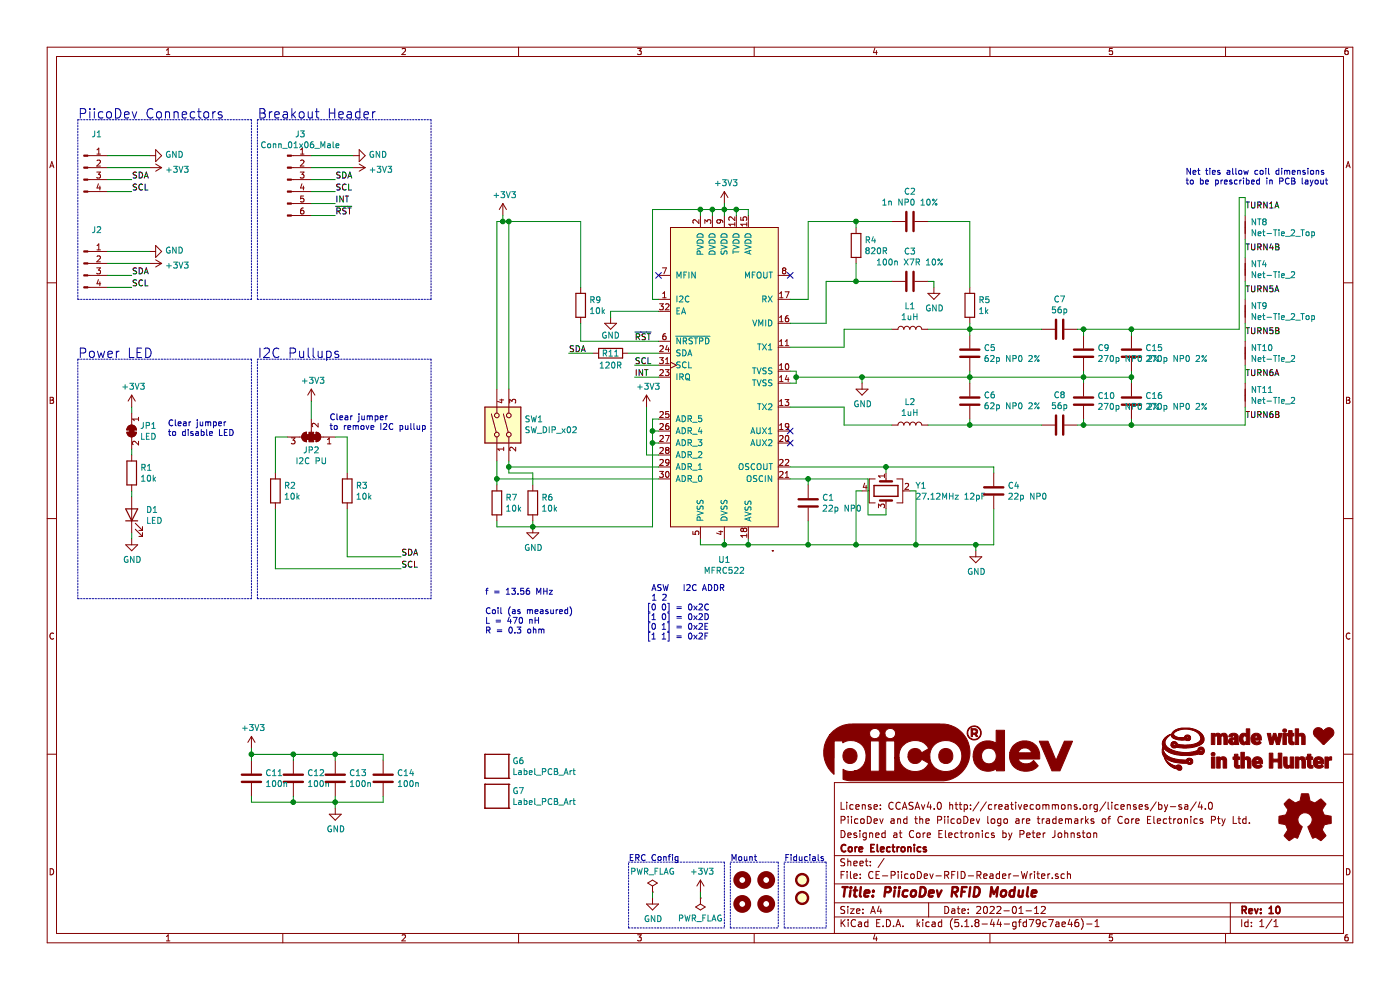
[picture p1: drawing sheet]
EESchema Schematic File Version 4
EELAYER 30 0
EELAYER END
$Descr A4 11693 8268
encoding utf-8
Sheet 1 1
Title "PiicoDev RFID Module"
Date "2022-01-12"
Rev "10"
Comp "Core Electronics"
Comment1 "Designed at Core Electronics by Peter Johnston"
Comment2 "PiicoDev and the PiicoDev logo are trademarks of Core Electronics Pty Ltd."
Comment3 "License: CCASAv4.0 http://creativecommons.org/licenses/by-sa/4.0"
Comment4 ""
$EndDescr
$Comp
L CoreElectronics_Artwork:LOGO_PiicoDev G1
U 1 1
P 8000 6300
F 0 "G1" H 8000 6076 60  0001 C CNN
F 1 "LOGO_PiicoDev" H 8000 6590 60  0001 C CNN
F 2 "CoreElectronics_Artwork:piicodev_logo_14.2x3.4mm" H 8000 6300 50  0001 C CNN
F 3 "" H 8000 6300 50  0001 C CNN
	1    8000 6300
	1    0    0    -1  
$EndComp
$Comp
L CoreElectronics_Artwork:LOGO_made-with-love G3
U 1 1
P 10600 6250
F 0 "G3" H 10600 6044 60  0001 C CNN
F 1 "LOGO_made-with-love" H 10600 6456 60  0001 C CNN
F 2 "CoreElectronics_Artwork:piicodev_logo_14.2x3.4mm" H 10450 6250 50  0001 C CNN
F 3 "" H 10450 6250 50  0001 C CNN
	1    10600 6250
	1    0    0    -1  
$EndComp
$Comp
L CoreElectronics_Artwork:LOGO_CoreElectronics_no-text G2
U 1 1
P 9900 6250
F 0 "G2" H 9900 6044 60  0001 C CNN
F 1 "LOGO_CoreElectronics_no-text" H 9900 6456 60  0001 C CNN
F 2 "" H 9900 6250 50  0001 C CNN
F 3 "" H 9900 6250 50  0001 C CNN
	1    9900 6250
	1    0    0    -1  
$EndComp
$Comp
L Graphic:Logo_Open_Hardware_Small LOGO1
U 1 1
P 10900 6850
F 0 "LOGO1" H 10900 7125 50  0001 C CNN
F 1 "Logo_Open_Hardware_Small" H 10900 6625 50  0001 C CNN
F 2 "CoreElectronics_Artwork:oshw" H 10900 6850 50  0001 C CNN
F 3 "~" H 10900 6850 50  0001 C CNN
	1    10900 6850
	1    0    0    -1  
$EndComp
$Comp
L power:PWR_FLAG #FLG?
U 1 1
P 5450 7450
AR Path="/609C5735/609C9ECA" Ref="#FLG?"  Part="1" 
AR Path="/609C9ECA" Ref="#FLG?"  Part="1" 
F 0 "#FLG?" H 5450 7525 50  0001 C CNN
F 1 "PWR_FLAG" H 5450 7623 50  0000 C CNN
F 2 "" H 5450 7450 50  0001 C CNN
F 3 "~" H 5450 7450 50  0001 C CNN
	1    5450 7450
	1    0    0    -1  
$EndComp
$Comp
L power:PWR_FLAG #FLG?
U 1 1
P 5850 7500
AR Path="/609C5735/609C9ED0" Ref="#FLG?"  Part="1" 
AR Path="/609C9ED0" Ref="#FLG?"  Part="1" 
F 0 "#FLG?" H 5850 7575 50  0001 C CNN
F 1 "PWR_FLAG" H 5850 7673 50  0000 C CNN
F 2 "" H 5850 7500 50  0001 C CNN
F 3 "~" H 5850 7500 50  0001 C CNN
	1    5850 7500
	-1   0    0    1   
$EndComp
$Comp
L power:GND #PWR?
U 1 1
P 5450 7500
AR Path="/609C5735/609C9ED6" Ref="#PWR?"  Part="1" 
AR Path="/609C9ED6" Ref="#PWR?"  Part="1" 
F 0 "#PWR?" H 5450 7250 50  0001 C CNN
F 1 "GND" H 5455 7327 50  0000 C CNN
F 2 "" H 5450 7500 50  0001 C CNN
F 3 "" H 5450 7500 50  0001 C CNN
	1    5450 7500
	1    0    0    -1  
$EndComp
$Comp
L power:+3V3 #PWR?
U 1 1
P 5850 7450
AR Path="/609C5735/609C9EDC" Ref="#PWR?"  Part="1" 
AR Path="/609C9EDC" Ref="#PWR?"  Part="1" 
F 0 "#PWR?" H 5850 7300 50  0001 C CNN
F 1 "+3V3" H 5865 7623 50  0000 C CNN
F 2 "" H 5850 7450 50  0001 C CNN
F 3 "" H 5850 7450 50  0001 C CNN
	1    5850 7450
	1    0    0    -1  
$EndComp
Wire Wire Line
	5850 7450 5850 7500
Wire Notes Line
	6050 7200 6050 7750
Wire Notes Line
	5250 7750 5250 7200
Text Notes 5250 7200 0    50   ~ 0
ERC Config
$Comp
L Mechanical:MountingHole H?
U 1 1
P 6200 7550
AR Path="/609C5735/609CB67D" Ref="H?"  Part="1" 
AR Path="/609CB67D" Ref="H2"  Part="1" 
F 0 "H2" H 6300 7596 50  0001 L CNN
F 1 "MountingHole" H 6300 7505 50  0001 L CNN
F 2 "CoreElectronics_Components:MountingHole_2.7mm_M2.5_PadClearance_1.2" H 6200 7550 50  0001 C CNN
F 3 "~" H 6200 7550 50  0001 C CNN
	1    6200 7550
	1    0    0    -1  
$EndComp
$Comp
L Mechanical:MountingHole H?
U 1 1
P 6200 7350
AR Path="/609C5735/609CB683" Ref="H?"  Part="1" 
AR Path="/609CB683" Ref="H1"  Part="1" 
F 0 "H1" H 6300 7396 50  0001 L CNN
F 1 "MountingHole" H 6300 7305 50  0001 L CNN
F 2 "CoreElectronics_Components:MountingHole_2.7mm_M2.5_PadClearance_1.2" H 6200 7350 50  0001 C CNN
F 3 "~" H 6200 7350 50  0001 C CNN
	1    6200 7350
	1    0    0    -1  
$EndComp
$Comp
L Mechanical:Fiducial FID?
U 1 1
P 6700 7500
AR Path="/609C5735/609CB689" Ref="FID?"  Part="1" 
AR Path="/609CB689" Ref="FID2"  Part="1" 
F 0 "FID2" H 6785 7546 50  0001 L CNN
F 1 "Fiducial" H 6785 7455 50  0001 L CNN
F 2 "CoreElectronics_Components:Fiducial_1mm_Mask2mm_No_Courtyard" H 6700 7500 50  0001 C CNN
F 3 "~" H 6700 7500 50  0001 C CNN
	1    6700 7500
	1    0    0    -1  
$EndComp
$Comp
L Mechanical:Fiducial FID?
U 1 1
P 6700 7350
AR Path="/609C5735/609CB68F" Ref="FID?"  Part="1" 
AR Path="/609CB68F" Ref="FID1"  Part="1" 
F 0 "FID1" H 6785 7396 50  0001 L CNN
F 1 "Fiducial" H 6785 7305 50  0001 L CNN
F 2 "CoreElectronics_Components:Fiducial_1mm_Mask2mm_No_Courtyard" H 6700 7350 50  0001 C CNN
F 3 "~" H 6700 7350 50  0001 C CNN
	1    6700 7350
	1    0    0    -1  
$EndComp
Text Notes 6550 7200 0    50   ~ 0
Fiducials
Text Notes 6100 7200 0    50   ~ 0
Mount
Wire Wire Line
	5450 7450 5450 7500
Wire Notes Line
	5250 7200 6050 7200
Wire Notes Line
	5250 7750 6050 7750
Wire Notes Line
	6550 7200 6900 7200
Wire Notes Line
	6900 7200 6900 7750
Wire Notes Line
	6900 7750 6550 7750
Wire Notes Line
	6550 7750 6550 7200
Wire Notes Line
	6500 7200 6500 7750
Wire Notes Line
	6100 7750 6100 7200
$Comp
L Connector:Conn_01x04_Male J?
U 1 1
P 700 1400
AR Path="/609C5735/609F9AEA" Ref="J?"  Part="1" 
AR Path="/609F9AEA" Ref="J1"  Part="1" 
F 0 "J1" H 808 1681 50  0000 C CNN
F 1 " " H 808 1590 50  0000 C CNN
F 2 "Connector_JST:JST_SH_SM04B-SRSS-TB_1x04-1MP_P1.00mm_Horizontal" H 700 1400 50  0001 C CNN
F 3 "~" H 700 1400 50  0001 C CNN
	1    700  1400
	1    0    0    -1  
$EndComp
Text Label 1100 1600 0    50   ~ 0
SCL
Wire Wire Line
	1100 1600 900  1600
Text Label 1100 1500 0    50   ~ 0
SDA
Wire Wire Line
	1100 1500 900  1500
$Comp
L power:+3V3 #PWR?
U 1 1
P 1250 1400
AR Path="/609C5735/609F9AF4" Ref="#PWR?"  Part="1" 
AR Path="/609F9AF4" Ref="#PWR?"  Part="1" 
F 0 "#PWR?" H 1250 1250 50  0001 C CNN
F 1 "+3V3" V 1265 1528 50  0000 L CNN
F 2 "" H 1250 1400 50  0001 C CNN
F 3 "" H 1250 1400 50  0001 C CNN
	1    1250 1400
	0    1    1    0   
$EndComp
$Comp
L power:GND #PWR?
U 1 1
P 1250 1300
AR Path="/609C5735/609F9AFA" Ref="#PWR?"  Part="1" 
AR Path="/609F9AFA" Ref="#PWR?"  Part="1" 
F 0 "#PWR?" H 1250 1050 50  0001 C CNN
F 1 "GND" V 1255 1172 50  0000 R CNN
F 2 "" H 1250 1300 50  0001 C CNN
F 3 "" H 1250 1300 50  0001 C CNN
	1    1250 1300
	0    -1   -1   0   
$EndComp
Wire Wire Line
	1250 1300 900  1300
Wire Wire Line
	900  1400 1250 1400
$Comp
L Connector:Conn_01x04_Male J?
U 1 1
P 700 2200
AR Path="/609C5735/609F9B02" Ref="J?"  Part="1" 
AR Path="/609F9B02" Ref="J2"  Part="1" 
F 0 "J2" H 808 2481 50  0000 C CNN
F 1 " " H 808 2390 50  0000 C CNN
F 2 "Connector_JST:JST_SH_SM04B-SRSS-TB_1x04-1MP_P1.00mm_Horizontal" H 700 2200 50  0001 C CNN
F 3 "~" H 700 2200 50  0001 C CNN
	1    700  2200
	1    0    0    -1  
$EndComp
Text Label 1100 2400 0    50   ~ 0
SCL
Wire Wire Line
	1100 2400 900  2400
Text Label 1100 2300 0    50   ~ 0
SDA
Wire Wire Line
	1100 2300 900  2300
$Comp
L power:+3V3 #PWR?
U 1 1
P 1250 2200
AR Path="/609C5735/609F9B0C" Ref="#PWR?"  Part="1" 
AR Path="/609F9B0C" Ref="#PWR?"  Part="1" 
F 0 "#PWR?" H 1250 2050 50  0001 C CNN
F 1 "+3V3" V 1265 2328 50  0000 L CNN
F 2 "" H 1250 2200 50  0001 C CNN
F 3 "" H 1250 2200 50  0001 C CNN
	1    1250 2200
	0    1    1    0   
$EndComp
$Comp
L power:GND #PWR?
U 1 1
P 1250 2100
AR Path="/609C5735/609F9B12" Ref="#PWR?"  Part="1" 
AR Path="/609F9B12" Ref="#PWR?"  Part="1" 
F 0 "#PWR?" H 1250 1850 50  0001 C CNN
F 1 "GND" V 1255 1972 50  0000 R CNN
F 2 "" H 1250 2100 50  0001 C CNN
F 3 "" H 1250 2100 50  0001 C CNN
	1    1250 2100
	0    -1   -1   0   
$EndComp
Wire Wire Line
	1250 2100 900  2100
Wire Wire Line
	900  2200 1250 2200
Text Label 2800 1600 0    50   ~ 0
SCL
Text Label 2800 1500 0    50   ~ 0
SDA
$Comp
L power:+3V3 #PWR?
U 1 1
P 2950 1400
AR Path="/609C5735/609F9B1E" Ref="#PWR?"  Part="1" 
AR Path="/609F9B1E" Ref="#PWR?"  Part="1" 
F 0 "#PWR?" H 2950 1250 50  0001 C CNN
F 1 "+3V3" V 2965 1528 50  0000 L CNN
F 2 "" H 2950 1400 50  0001 C CNN
F 3 "" H 2950 1400 50  0001 C CNN
	1    2950 1400
	0    1    1    0   
$EndComp
$Comp
L power:GND #PWR?
U 1 1
P 2950 1300
AR Path="/609C5735/609F9B24" Ref="#PWR?"  Part="1" 
AR Path="/609F9B24" Ref="#PWR?"  Part="1" 
F 0 "#PWR?" H 2950 1050 50  0001 C CNN
F 1 "GND" V 2955 1172 50  0000 R CNN
F 2 "" H 2950 1300 50  0001 C CNN
F 3 "" H 2950 1300 50  0001 C CNN
	1    2950 1300
	0    -1   -1   0   
$EndComp
Text Notes 650  1000 0    79   ~ 0
PiicoDev Connectors
Text Notes 2150 1000 0    79   ~ 0
Breakout Header
Wire Notes Line
	650  2500 650  1000
Wire Notes Line
	2150 2500 2150 1000
Text Label 3350 4650 0    50   ~ 0
SDA
Text Label 3350 4750 0    50   ~ 0
SCL
$Comp
L Device:R R?
U 1 1
P 2900 4100
AR Path="/609C5735/60A08162" Ref="R?"  Part="1" 
AR Path="/60A08162" Ref="R3"  Part="1" 
F 0 "R3" H 2970 4146 50  0000 L CNN
F 1 "10k" H 2970 4055 50  0000 L CNN
F 2 "Resistor_SMD:R_0402_1005Metric" V 2830 4100 50  0001 C CNN
F 3 "~" H 2900 4100 50  0001 C CNN
	1    2900 4100
	1    0    0    -1  
$EndComp
$Comp
L Jumper:SolderJumper_3_Bridged123 JP?
U 1 1
P 2600 3650
AR Path="/609C5735/60A08168" Ref="JP?"  Part="1" 
AR Path="/60A08168" Ref="JP2"  Part="1" 
F 0 "JP2" H 2600 3763 50  0000 C CNN
F 1 "I2C PU" H 2600 3854 50  0000 C CNN
F 2 "CoreElectronics_Components:SolderJumper-3_P1.3mm_Closed_RoundedPad1.0x1.5mm_NumberLabels" H 2600 3650 50  0001 C CNN
F 3 "~" H 2600 3650 50  0001 C CNN
	1    2600 3650
	-1   0    0    1   
$EndComp
Wire Wire Line
	2900 3950 2900 3650
Wire Wire Line
	2900 3650 2800 3650
$Comp
L Device:R R?
U 1 1
P 2300 4100
AR Path="/609C5735/60A08170" Ref="R?"  Part="1" 
AR Path="/60A08170" Ref="R2"  Part="1" 
F 0 "R2" H 2370 4146 50  0000 L CNN
F 1 "10k" H 2370 4055 50  0000 L CNN
F 2 "Resistor_SMD:R_0402_1005Metric" V 2230 4100 50  0001 C CNN
F 3 "~" H 2300 4100 50  0001 C CNN
	1    2300 4100
	1    0    0    -1  
$EndComp
Wire Wire Line
	2300 3950 2300 3650
Wire Wire Line
	2300 3650 2400 3650
Wire Wire Line
	2900 4250 2900 4650
Wire Wire Line
	2900 4650 3350 4650
Wire Wire Line
	2300 4250 2300 4750
Wire Wire Line
	2300 4750 3350 4750
$Comp
L power:+3V3 #PWR?
U 1 1
P 2600 3350
AR Path="/609C5735/60A0817C" Ref="#PWR?"  Part="1" 
AR Path="/60A0817C" Ref="#PWR?"  Part="1" 
F 0 "#PWR?" H 2600 3200 50  0001 C CNN
F 1 "+3V3" H 2615 3523 50  0000 C CNN
F 2 "" H 2600 3350 50  0001 C CNN
F 3 "" H 2600 3350 50  0001 C CNN
	1    2600 3350
	1    0    0    -1  
$EndComp
Wire Wire Line
	2600 3350 2600 3500
Text Notes 2750 3600 0    50   ~ 0
Clear jumper \nto remove I2C pullup
Wire Notes Line
	2150 5000 2150 3000
Text Notes 2150 3000 0    79   ~ 0
I2C Pullups
$Comp
L Device:LED D1
U 1 1
P 1100 4300
F 0 "D1" V 1139 4182 50  0000 R CNN
F 1 "LED" V 1048 4182 50  0000 R CNN
F 2 "LED_SMD:LED_0603_1608Metric" H 1100 4300 50  0001 C CNN
F 3 "~" H 1100 4300 50  0001 C CNN
	1    1100 4300
	0    -1   -1   0   
$EndComp
$Comp
L power:GND #PWR?
U 1 1
P 1100 4500
F 0 "#PWR?" H 1100 4250 50  0001 C CNN
F 1 "GND" H 1105 4327 50  0000 C CNN
F 2 "" H 1100 4500 50  0001 C CNN
F 3 "" H 1100 4500 50  0001 C CNN
	1    1100 4500
	1    0    0    -1  
$EndComp
Wire Wire Line
	1100 4500 1100 4450
$Comp
L power:+3V3 #PWR?
U 1 1
P 1100 3400
F 0 "#PWR?" H 1100 3250 50  0001 C CNN
F 1 "+3V3" H 1115 3573 50  0000 C CNN
F 2 "" H 1100 3400 50  0001 C CNN
F 3 "" H 1100 3400 50  0001 C CNN
	1    1100 3400
	1    0    0    -1  
$EndComp
$Comp
L Jumper:SolderJumper_2_Bridged JP1
U 1 1
P 1100 3600
F 0 "JP1" V 1054 3668 50  0000 L CNN
F 1 "LED" V 1145 3668 50  0000 L CNN
F 2 "CoreElectronics_Components:SolderJumper-2_P1.3mm_Bridged_RoundedPad1.0x1.5mm" H 1100 3600 50  0001 C CNN
F 3 "~" H 1100 3600 50  0001 C CNN
	1    1100 3600
	0    1    1    0   
$EndComp
Wire Wire Line
	1100 3450 1100 3400
$Comp
L Device:R R1
U 1 1
P 1100 3950
F 0 "R1" H 1170 3996 50  0000 L CNN
F 1 "10k" H 1170 3905 50  0000 L CNN
F 2 "Resistor_SMD:R_0402_1005Metric" V 1030 3950 50  0001 C CNN
F 3 "~" H 1100 3950 50  0001 C CNN
	1    1100 3950
	1    0    0    -1  
$EndComp
Wire Wire Line
	1100 3800 1100 3750
Wire Wire Line
	1100 4150 1100 4100
Text Notes 1400 3650 0    50   ~ 0
Clear jumper \nto disable LED
Wire Notes Line
	650  3000 650  5000
Text Notes 650  3000 0    79   ~ 0
Power LED
Wire Notes Line
	650  2500 2100 2500
Wire Notes Line
	2100 2500 2100 1000
Wire Notes Line
	650  1000 2100 1000
Wire Notes Line
	3600 3000 3600 5000
Wire Notes Line
	2150 3000 3600 3000
Wire Notes Line
	2150 5000 3600 5000
Wire Notes Line
	3600 1000 3600 2500
Wire Notes Line
	2100 3000 2100 5000
Wire Notes Line
	650  3000 2100 3000
Wire Notes Line
	2150 1000 3600 1000
Wire Notes Line
	2150 2500 3600 2500
Wire Notes Line
	650  5000 2100 5000
$Comp
L Mechanical:MountingHole H?
U 1 1
P 6400 7350
AR Path="/609C5735/6137625C" Ref="H?"  Part="1" 
AR Path="/6137625C" Ref="H3"  Part="1" 
F 0 "H3" H 6500 7396 50  0001 L CNN
F 1 "MountingHole" H 6500 7305 50  0001 L CNN
F 2 "CoreElectronics_Components:MountingHole_2.7mm_M2.5_PadClearance_1.2" H 6400 7350 50  0001 C CNN
F 3 "~" H 6400 7350 50  0001 C CNN
	1    6400 7350
	1    0    0    -1  
$EndComp
$Comp
L Mechanical:MountingHole H?
U 1 1
P 6400 7550
AR Path="/609C5735/613767B7" Ref="H?"  Part="1" 
AR Path="/613767B7" Ref="H4"  Part="1" 
F 0 "H4" H 6500 7596 50  0001 L CNN
F 1 "MountingHole" H 6500 7505 50  0001 L CNN
F 2 "CoreElectronics_Components:MountingHole_2.7mm_M2.5_PadClearance_1.2" H 6400 7550 50  0001 C CNN
F 3 "~" H 6400 7550 50  0001 C CNN
	1    6400 7550
	1    0    0    -1  
$EndComp
Wire Notes Line
	6100 7200 6500 7200
Wire Notes Line
	6100 7750 6500 7750
Wire Wire Line
	5300 3050 5500 3050
Wire Wire Line
	5850 4500 5850 4550
Wire Wire Line
	6250 4550 6250 4500
Wire Wire Line
	6050 4500 6050 4550
Connection ~ 6050 4550
$Comp
L power:GND #PWR?
U 1 1
P 8150 4600
F 0 "#PWR?" H 8150 4350 50  0001 C CNN
F 1 "GND" H 8155 4427 50  0000 C CNN
F 2 "" H 8150 4600 50  0001 C CNN
F 3 "" H 8150 4600 50  0001 C CNN
	1    8150 4600
	1    0    0    -1  
$EndComp
Connection ~ 6250 4550
Wire Wire Line
	5850 1800 5850 1750
Wire Wire Line
	6050 1750 6050 1700
Wire Wire Line
	5950 1800 5950 1750
Connection ~ 5950 1750
Wire Wire Line
	6050 1750 6050 1800
Connection ~ 6050 1750
$Comp
L power:+3V3 #PWR?
U 1 1
P 6050 1700
F 0 "#PWR?" H 6050 1550 50  0001 C CNN
F 1 "+3V3" H 6065 1873 50  0000 C CNN
F 2 "" H 6050 1700 50  0001 C CNN
F 3 "" H 6050 1700 50  0001 C CNN
	1    6050 1700
	1    0    0    -1  
$EndComp
$Comp
L Device:C C5
U 1 1
P 8100 2950
F 0 "C5" H 8215 2996 50  0000 L CNN
F 1 "62p NP0 2%" H 8215 2905 50  0000 L CNN
F 2 "Capacitor_SMD:C_0603_1608Metric" H 8138 2800 50  0001 C CNN
F 3 "~" H 8100 2950 50  0001 C CNN
	1    8100 2950
	1    0    0    -1  
$EndComp
$Comp
L Device:C C2
U 1 1
P 7600 1850
F 0 "C2" V 7348 1850 50  0000 C CNN
F 1 "1n NP0 10%" V 7439 1850 50  0000 C CNN
F 2 "Capacitor_SMD:C_0603_1608Metric" H 7638 1700 50  0001 C CNN
F 3 "~" H 7600 1850 50  0001 C CNN
	1    7600 1850
	0    1    1    0   
$EndComp
$Comp
L Device:R R4
U 1 1
P 7150 2050
F 0 "R4" H 7220 2096 50  0000 L CNN
F 1 "820R" H 7220 2005 50  0000 L CNN
F 2 "Resistor_SMD:R_0603_1608Metric" V 7080 2050 50  0001 C CNN
F 3 "~" H 7150 2050 50  0001 C CNN
	1    7150 2050
	1    0    0    -1  
$EndComp
$Comp
L Device:L L1
U 1 1
P 7600 2750
F 0 "L1" V 7790 2750 50  0000 C CNN
F 1 "1uH" V 7699 2750 50  0000 C CNN
F 2 "Inductor_SMD:L_0603_1608Metric" H 7600 2750 50  0001 C CNN
F 3 "~" H 7600 2750 50  0001 C CNN
	1    7600 2750
	0    -1   -1   0   
$EndComp
Wire Wire Line
	5850 1750 5950 1750
Wire Wire Line
	5950 1750 6050 1750
Wire Wire Line
	7150 1850 7150 1900
Wire Wire Line
	7150 1850 7450 1850
$Comp
L Device:C C3
U 1 1
P 7600 2350
F 0 "C3" V 7348 2350 50  0000 C CNN
F 1 "100n X7R 10%" V 7439 2350 50  0000 C CNN
F 2 "Capacitor_SMD:C_0402_1005Metric" H 7638 2200 50  0001 C CNN
F 3 "~" H 7600 2350 50  0001 C CNN
	1    7600 2350
	0    1    1    0   
$EndComp
Wire Wire Line
	7450 2350 7150 2350
Wire Wire Line
	7150 2200 7150 2350
$Comp
L power:GND #PWR?
U 1 1
P 7800 2400
F 0 "#PWR?" H 7800 2150 50  0001 C CNN
F 1 "GND" H 7805 2227 50  0000 C CNN
F 2 "" H 7800 2400 50  0001 C CNN
F 3 "" H 7800 2400 50  0001 C CNN
	1    7800 2400
	1    0    0    -1  
$EndComp
Wire Wire Line
	7750 2350 7800 2350
Wire Wire Line
	7800 2350 7800 2400
Connection ~ 7150 2350
Wire Wire Line
	6600 2700 6900 2700
Wire Wire Line
	6600 2900 7050 2900
Wire Wire Line
	6600 3100 6650 3100
Wire Wire Line
	6650 3100 6650 3150
Wire Wire Line
	6650 3200 6600 3200
Connection ~ 6650 3150
Wire Wire Line
	6650 3150 6650 3200
$Comp
L Device:C C6
U 1 1
P 8100 3350
F 0 "C6" H 7985 3304 50  0000 R CNN
F 1 "62p NP0 2%" H 7985 3395 50  0000 R CNN
F 2 "Capacitor_SMD:C_0603_1608Metric" H 8138 3200 50  0001 C CNN
F 3 "~" H 8100 3350 50  0001 C CNN
	1    8100 3350
	-1   0    0    1   
$EndComp
$Comp
L power:GND #PWR?
U 1 1
P 7200 3200
F 0 "#PWR?" H 7200 2950 50  0001 C CNN
F 1 "GND" H 7205 3027 50  0000 C CNN
F 2 "" H 7200 3200 50  0001 C CNN
F 3 "" H 7200 3200 50  0001 C CNN
	1    7200 3200
	1    0    0    -1  
$EndComp
Wire Wire Line
	7200 3200 7200 3150
Connection ~ 7200 3150
Wire Wire Line
	7200 3150 8100 3150
Connection ~ 8100 3150
Wire Wire Line
	8100 3150 8100 3200
Wire Wire Line
	6600 3400 7050 3400
Wire Wire Line
	7050 3400 7050 3550
Wire Wire Line
	8100 3550 8100 3500
$Comp
L Device:C C8
U 1 1
P 8850 3550
F 0 "C8" V 8598 3550 50  0000 C CNN
F 1 "56p" V 8689 3550 50  0000 C CNN
F 2 "Capacitor_SMD:C_0603_1608Metric" H 8888 3400 50  0001 C CNN
F 3 "~" H 8850 3550 50  0001 C CNN
	1    8850 3550
	0    1    1    0   
$EndComp
Wire Wire Line
	8100 3100 8100 3150
$Comp
L Device:C C9
U 1 1
P 9050 2950
F 0 "C9" H 9165 2996 50  0000 L CNN
F 1 "270p NP0 2%" H 9165 2905 50  0000 L CNN
F 2 "Capacitor_SMD:C_0603_1608Metric" H 9088 2800 50  0001 C CNN
F 3 "~" H 9050 2950 50  0001 C CNN
	1    9050 2950
	1    0    0    -1  
$EndComp
$Comp
L Device:C C10
U 1 1
P 9050 3350
F 0 "C10" H 9165 3396 50  0000 L CNN
F 1 "270p NP0 2%" H 9165 3305 50  0000 L CNN
F 2 "Capacitor_SMD:C_0603_1608Metric" H 9088 3200 50  0001 C CNN
F 3 "~" H 9050 3350 50  0001 C CNN
	1    9050 3350
	1    0    0    -1  
$EndComp
Wire Wire Line
	8100 2750 8100 2800
Wire Wire Line
	9050 3150 9050 3100
Wire Wire Line
	9050 3150 9050 3200
Connection ~ 9050 3150
Wire Wire Line
	9000 2750 9050 2750
Wire Wire Line
	9050 2750 9050 2800
Wire Wire Line
	9050 3550 9050 3500
Wire Wire Line
	9000 3550 9050 3550
$Comp
L Device:C C4
U 1 1
P 8300 4100
F 0 "C4" H 8415 4146 50  0000 L CNN
F 1 "22p NP0" H 8415 4055 50  0000 L CNN
F 2 "Capacitor_SMD:C_0402_1005Metric" H 8338 3950 50  0001 C CNN
F 3 "~" H 8300 4100 50  0001 C CNN
	1    8300 4100
	1    0    0    -1  
$EndComp
$Comp
L Device:C C1
U 1 1
P 6750 4200
F 0 "C1" H 6865 4246 50  0000 L CNN
F 1 "22p NP0" H 6865 4155 50  0000 L CNN
F 2 "Capacitor_SMD:C_0402_1005Metric" H 6788 4050 50  0001 C CNN
F 3 "~" H 6750 4200 50  0001 C CNN
	1    6750 4200
	1    0    0    -1  
$EndComp
$Comp
L Device:R R5
U 1 1
P 8100 2550
F 0 "R5" H 8170 2596 50  0000 L CNN
F 1 "1k" H 8170 2505 50  0000 L CNN
F 2 "Resistor_SMD:R_0603_1608Metric" V 8030 2550 50  0001 C CNN
F 3 "~" H 8100 2550 50  0001 C CNN
	1    8100 2550
	1    0    0    -1  
$EndComp
Wire Wire Line
	8100 2700 8100 2750
Connection ~ 8100 2750
Wire Wire Line
	7750 2750 8100 2750
Wire Wire Line
	7450 2750 7050 2750
Wire Wire Line
	7050 2750 7050 2900
Wire Wire Line
	8100 1850 7750 1850
Wire Wire Line
	8100 1850 8100 2400
Wire Wire Line
	6900 2350 6900 2700
Wire Wire Line
	6900 2350 7150 2350
Wire Wire Line
	6600 2500 6750 2500
Wire Wire Line
	6750 2500 6750 1850
Wire Wire Line
	6750 1850 7150 1850
Connection ~ 7150 1850
Wire Wire Line
	6650 3150 7200 3150
Wire Wire Line
	6050 4550 6250 4550
Wire Wire Line
	5850 4550 6050 4550
Wire Wire Line
	6250 4550 6750 4550
$Comp
L Device:L L2
U 1 1
P 7600 3550
F 0 "L2" V 7790 3550 50  0000 C CNN
F 1 "1uH" V 7699 3550 50  0000 C CNN
F 2 "Inductor_SMD:L_0603_1608Metric" H 7600 3550 50  0001 C CNN
F 3 "~" H 7600 3550 50  0001 C CNN
	1    7600 3550
	0    -1   -1   0   
$EndComp
Wire Wire Line
	7050 3550 7450 3550
Wire Wire Line
	7750 3550 8100 3550
Connection ~ 8100 3550
NoConn ~ 6600 3600
NoConn ~ 6600 3700
NoConn ~ 5500 2300
NoConn ~ 6600 2300
Wire Wire Line
	5500 2500 5450 2500
Wire Wire Line
	5450 2500 5450 1750
Wire Wire Line
	5450 1750 5850 1750
Connection ~ 5850 1750
Wire Wire Line
	5100 2650 5100 2600
Wire Wire Line
	5100 2600 5500 2600
Text Label 5300 2850 0    50   ~ 0
~RST
Text Label 4750 2950 0    50   ~ 0
SDA
Text Label 5300 3050 0    50   ~ 0
SCL
Text Label 5300 3150 0    50   ~ 0
INT
$Comp
L CoreElectronics_Components:MFRC522 U1
U 1 1
P 6050 3150
F 0 "U1" H 6050 1627 50  0000 C CNN
F 1 "MFRC522" H 6050 1536 50  0000 C CNN
F 2 "Package_DFN_QFN:VQFN-32-1EP_5x5mm_P0.5mm_EP3.1x3.1mm_ThermalVias" H 5900 3350 50  0001 C CNN
F 3 "https://www.nxp.com/docs/en/data-sheet/MFRC522.pdf" H 5900 3350 50  0001 C CNN
	1    6050 3150
	1    0    0    -1  
$EndComp
Text Label 2800 1800 0    50   ~ 0
~RST
Text Label 2800 1700 0    50   ~ 0
INT
Wire Wire Line
	8150 4550 8150 4600
Connection ~ 8150 4550
$Comp
L power:+3V3 #PWR?
U 1 1
P 4200 1800
F 0 "#PWR?" H 4200 1650 50  0001 C CNN
F 1 "+3V3" H 4215 1973 50  0000 C CNN
F 2 "" H 4200 1800 50  0001 C CNN
F 3 "" H 4200 1800 50  0001 C CNN
	1    4200 1800
	1    0    0    -1  
$EndComp
Wire Wire Line
	4200 1800 4200 1850
$Comp
L power:GND #PWR?
U 1 1
P 2800 6750
F 0 "#PWR?" H 2800 6500 50  0001 C CNN
F 1 "GND" H 2805 6577 50  0000 C CNN
F 2 "" H 2800 6750 50  0001 C CNN
F 3 "" H 2800 6750 50  0001 C CNN
	1    2800 6750
	1    0    0    -1  
$EndComp
$Comp
L Device:C C12
U 1 1
P 2450 6500
F 0 "C12" H 2565 6546 50  0000 L CNN
F 1 "100n" H 2565 6455 50  0000 L CNN
F 2 "Capacitor_SMD:C_0402_1005Metric" H 2488 6350 50  0001 C CNN
F 3 "~" H 2450 6500 50  0001 C CNN
	1    2450 6500
	1    0    0    -1  
$EndComp
$Comp
L Device:C C11
U 1 1
P 2100 6500
F 0 "C11" H 2215 6546 50  0000 L CNN
F 1 "100n" H 2215 6455 50  0000 L CNN
F 2 "Capacitor_SMD:C_0402_1005Metric" H 2138 6350 50  0001 C CNN
F 3 "~" H 2100 6500 50  0001 C CNN
	1    2100 6500
	1    0    0    -1  
$EndComp
Wire Wire Line
	2800 6300 2450 6300
Wire Wire Line
	2100 6300 2100 6350
Wire Wire Line
	2450 6300 2450 6350
Connection ~ 2450 6300
Wire Wire Line
	2450 6300 2100 6300
Wire Wire Line
	2100 6650 2100 6700
Wire Wire Line
	2100 6700 2450 6700
Wire Wire Line
	2800 6700 2800 6750
Wire Wire Line
	2800 6650 2800 6700
Connection ~ 2800 6700
Wire Wire Line
	2450 6650 2450 6700
Connection ~ 2450 6700
Wire Wire Line
	2450 6700 2800 6700
Wire Wire Line
	6750 4050 6750 4000
Connection ~ 6750 4000
Wire Wire Line
	6600 4000 6750 4000
Wire Wire Line
	6750 4350 6750 4550
Connection ~ 6750 4550
Wire Wire Line
	6750 4000 7250 4000
Wire Wire Line
	7250 4000 7250 4300
Wire Wire Line
	7250 4300 7400 4300
Wire Wire Line
	6600 3900 7400 3900
Wire Wire Line
	7400 3950 7400 3900
Connection ~ 7400 3900
Wire Wire Line
	7400 4250 7400 4300
Wire Wire Line
	8300 3900 8300 3950
Wire Wire Line
	8300 4250 8300 4550
Wire Wire Line
	8300 4550 8150 4550
Wire Wire Line
	7400 3900 8300 3900
Wire Wire Line
	8100 3150 9050 3150
Wire Wire Line
	8100 3550 8700 3550
Wire Wire Line
	6050 1750 6150 1750
Wire Wire Line
	6250 1750 6250 1800
Wire Wire Line
	6150 1750 6150 1800
Connection ~ 6150 1750
Wire Wire Line
	6150 1750 6250 1750
$Comp
L power:+3V3 #PWR?
U 1 1
P 2100 6250
F 0 "#PWR?" H 2100 6100 50  0001 C CNN
F 1 "+3V3" H 2115 6423 50  0000 C CNN
F 2 "" H 2100 6250 50  0001 C CNN
F 3 "" H 2100 6250 50  0001 C CNN
	1    2100 6250
	1    0    0    -1  
$EndComp
Wire Wire Line
	2100 6250 2100 6300
Connection ~ 2100 6300
Wire Wire Line
	2800 6350 2800 6300
$Comp
L Device:C C13
U 1 1
P 2800 6500
F 0 "C13" H 2915 6546 50  0000 L CNN
F 1 "100n" H 2915 6455 50  0000 L CNN
F 2 "Capacitor_SMD:C_0402_1005Metric" H 2838 6350 50  0001 C CNN
F 3 "~" H 2800 6500 50  0001 C CNN
	1    2800 6500
	1    0    0    -1  
$EndComp
$Comp
L Device:C C14
U 1 1
P 3200 6500
F 0 "C14" H 3315 6546 50  0000 L CNN
F 1 "100n" H 3315 6455 50  0000 L CNN
F 2 "Capacitor_SMD:C_0402_1005Metric" H 3238 6350 50  0001 C CNN
F 3 "~" H 3200 6500 50  0001 C CNN
	1    3200 6500
	1    0    0    -1  
$EndComp
Wire Wire Line
	2800 6300 3200 6300
Wire Wire Line
	3200 6300 3200 6350
Connection ~ 2800 6300
Wire Wire Line
	3200 6650 3200 6700
Wire Wire Line
	3200 6700 2800 6700
$Comp
L Device:R R9
U 1 1
P 4850 2550
F 0 "R9" H 4920 2596 50  0000 L CNN
F 1 "10k" H 4920 2505 50  0000 L CNN
F 2 "Resistor_SMD:R_0402_1005Metric" V 4780 2550 50  0001 C CNN
F 3 "~" H 4850 2550 50  0001 C CNN
	1    4850 2550
	1    0    0    -1  
$EndComp
Wire Wire Line
	4200 1850 4250 1850
Wire Wire Line
	4850 1850 4850 2400
Wire Wire Line
	4850 2700 4850 2850
$Comp
L Device:Crystal_GND24 Y1
U 1 1
P 7400 4100
F 0 "Y1" V 7354 4344 50  0000 L CNN
F 1 "27.12MHz 12pF" V 7445 4344 50  0000 L CNN
F 2 "Crystal:Crystal_SMD_TXC_7M-4Pin_3.2x2.5mm" H 7400 4100 50  0001 C CNN
F 3 "~" H 7400 4100 50  0001 C CNN
	1    7400 4100
	0    1    1    0   
$EndComp
Wire Wire Line
	7600 4100 7650 4100
Wire Wire Line
	7650 4100 7650 4550
Wire Wire Line
	6750 4550 7150 4550
Connection ~ 7650 4550
Wire Wire Line
	7650 4550 8150 4550
Wire Wire Line
	7200 4100 7150 4100
Wire Wire Line
	7150 4100 7150 4550
Connection ~ 7150 4550
Wire Wire Line
	7150 4550 7650 4550
$Comp
L Device:Net-Tie_2 NT4
U 1 1
P 10400 2250
F 0 "NT4" V 10354 2294 50  0000 L CNN
F 1 "Net-Tie_2" V 10445 2294 50  0000 L CNN
F 2 "PiicoDev RFID MFRC522:NetTie-2_SMD_Pad0.80mm" H 10400 2250 50  0001 C CNN
F 3 "~" H 10400 2250 50  0001 C CNN
	1    10400 2250
	0    1    1    0   
$EndComp
Text Label 10400 2450 0    50   ~ 0
TURN5A
$Comp
L Device:Net-Tie_2 NT9
U 1 1
P 10400 2600
F 0 "NT9" V 10354 2644 50  0000 L CNN
F 1 "Net-Tie_2_Top" V 10445 2644 50  0000 L CNN
F 2 "PiicoDev RFID MFRC522:NetTie-2_SMD_Pad0.80mm" H 10400 2600 50  0001 C CNN
F 3 "~" H 10400 2600 50  0001 C CNN
	1    10400 2600
	0    1    1    0   
$EndComp
Text Label 10400 2100 0    50   ~ 0
TURN4B
Text Label 10400 2800 0    50   ~ 0
TURN5B
$Comp
L Device:Net-Tie_2 NT10
U 1 1
P 10400 2950
F 0 "NT10" V 10354 2994 50  0000 L CNN
F 1 "Net-Tie_2" V 10445 2994 50  0000 L CNN
F 2 "PiicoDev RFID MFRC522:NetTie-2_SMD_Pad0.80mm" H 10400 2950 50  0001 C CNN
F 3 "~" H 10400 2950 50  0001 C CNN
	1    10400 2950
	0    1    1    0   
$EndComp
$Comp
L Device:Net-Tie_2 NT11
U 1 1
P 10400 3300
F 0 "NT11" V 10354 3344 50  0000 L CNN
F 1 "Net-Tie_2" V 10445 3344 50  0000 L CNN
F 2 "PiicoDev RFID MFRC522:NetTie-2_SMD_Pad0.80mm" H 10400 3300 50  0001 C CNN
F 3 "~" H 10400 3300 50  0001 C CNN
	1    10400 3300
	0    1    1    0   
$EndComp
Text Label 10400 3150 0    50   ~ 0
TURN6A
Text Notes 4050 5300 0    50   ~ 0
f = 13.56 MHz\n\nCoil (as measured)\nL = 470 nH\nR = 0.3 ohm
Wire Wire Line
	4850 2850 5500 2850
$Comp
L Device:Net-Tie_2 NT8
U 1 1
P 10400 1900
F 0 "NT8" V 10354 1944 50  0000 L CNN
F 1 "Net-Tie_2_Top" V 10445 1944 50  0000 L CNN
F 2 "PiicoDev RFID MFRC522:NetTie-2_SMD_Pad0.80mm" H 10400 1900 50  0001 C CNN
F 3 "~" H 10400 1900 50  0001 C CNN
	1    10400 1900
	0    1    1    0   
$EndComp
Wire Wire Line
	10400 2000 10400 2150
Wire Wire Line
	10400 2350 10400 2500
Wire Wire Line
	10400 2700 10400 2850
Wire Wire Line
	10400 1650 10350 1650
Text Label 10400 1750 0    50   ~ 0
TURN1A
Wire Wire Line
	10350 1650 10350 2750
Wire Wire Line
	10400 1650 10400 1800
Wire Wire Line
	10400 3050 10400 3200
$Comp
L Device:R R11
U 1 1
P 5100 2950
F 0 "R11" V 5100 2950 50  0000 C CNN
F 1 "120R" V 5200 2950 50  0000 C CNN
F 2 "Resistor_SMD:R_0402_1005Metric" V 5030 2950 50  0001 C CNN
F 3 "~" H 5100 2950 50  0001 C CNN
	1    5100 2950
	0    1    1    0   
$EndComp
Wire Wire Line
	5250 2950 5500 2950
Wire Wire Line
	4950 2950 4750 2950
Wire Wire Line
	5500 3500 5450 3500
Wire Wire Line
	5450 3500 5450 3600
Wire Wire Line
	5500 3600 5450 3600
Connection ~ 5450 3600
Wire Wire Line
	5450 3600 5450 3700
Wire Wire Line
	5500 3700 5450 3700
Wire Wire Line
	8100 2750 8700 2750
$Comp
L Device:C C7
U 1 1
P 8850 2750
F 0 "C7" V 8598 2750 50  0000 C CNN
F 1 "56p" V 8689 2750 50  0000 C CNN
F 2 "Capacitor_SMD:C_0603_1608Metric" H 8888 2600 50  0001 C CNN
F 3 "~" H 8850 2750 50  0001 C CNN
	1    8850 2750
	0    1    1    0   
$EndComp
$Comp
L Device:C C15
U 1 1
P 9450 2950
F 0 "C15" H 9565 2996 50  0000 L CNN
F 1 "270p NP0 2%" H 9565 2905 50  0000 L CNN
F 2 "Capacitor_SMD:C_0603_1608Metric" H 9488 2800 50  0001 C CNN
F 3 "~" H 9450 2950 50  0001 C CNN
	1    9450 2950
	1    0    0    -1  
$EndComp
$Comp
L Device:C C16
U 1 1
P 9450 3350
F 0 "C16" H 9565 3396 50  0000 L CNN
F 1 "270p NP0 2%" H 9565 3305 50  0000 L CNN
F 2 "Capacitor_SMD:C_0603_1608Metric" H 9488 3200 50  0001 C CNN
F 3 "~" H 9450 3350 50  0001 C CNN
	1    9450 3350
	1    0    0    -1  
$EndComp
Wire Wire Line
	9050 2750 9450 2750
Connection ~ 9050 2750
Wire Wire Line
	9450 2800 9450 2750
Wire Wire Line
	9050 3150 9450 3150
Wire Wire Line
	9450 3150 9450 3100
Wire Wire Line
	9450 3150 9450 3200
Connection ~ 9450 3150
Wire Wire Line
	9050 3550 9450 3550
Wire Wire Line
	9450 3550 9450 3500
Connection ~ 9050 3550
Connection ~ 9450 3550
Wire Wire Line
	10400 3400 10400 3550
Text Label 10400 3500 0    50   ~ 0
TURN6B
Wire Wire Line
	9450 2750 10350 2750
Connection ~ 9450 2750
Wire Wire Line
	9450 3550 10400 3550
Wire Wire Line
	5500 3800 5400 3800
$Comp
L power:+3V3 #PWR?
U 1 1
P 5400 3400
F 0 "#PWR?" H 5400 3250 50  0001 C CNN
F 1 "+3V3" H 5415 3573 50  0000 C CNN
F 2 "" H 5400 3400 50  0001 C CNN
F 3 "" H 5400 3400 50  0001 C CNN
	1    5400 3400
	1    0    0    -1  
$EndComp
$Comp
L Device:R R6
U 1 1
P 4450 4200
F 0 "R6" H 4520 4246 50  0000 L CNN
F 1 "10k" H 4520 4155 50  0000 L CNN
F 2 "Resistor_SMD:R_0402_1005Metric" V 4380 4200 50  0001 C CNN
F 3 "~" H 4450 4200 50  0001 C CNN
	1    4450 4200
	1    0    0    -1  
$EndComp
$Comp
L power:GND #PWR?
U 1 1
P 4450 4400
F 0 "#PWR?" H 4450 4150 50  0001 C CNN
F 1 "GND" H 4455 4227 50  0000 C CNN
F 2 "" H 4450 4400 50  0001 C CNN
F 3 "" H 4450 4400 50  0001 C CNN
	1    4450 4400
	1    0    0    -1  
$EndComp
Wire Wire Line
	4450 4350 4450 4400
$Comp
L CoreElectronics_Artwork:Label_PCB_Art G7
U 1 1
P 4150 6650
F 0 "G7" H 4278 6696 50  0000 L CNN
F 1 "Label_PCB_Art" H 4278 6605 50  0000 L CNN
F 2 "PiicoDev RFID MFRC522:Art_2" H 4150 6650 50  0001 C CNN
F 3 "" H 4150 6650 50  0001 C CNN
	1    4150 6650
	1    0    0    -1  
$EndComp
$Comp
L CoreElectronics_Artwork:Label_PCB_Art G6
U 1 1
P 4150 6400
F 0 "G6" H 4278 6446 50  0000 L CNN
F 1 "Label_PCB_Art" H 4278 6355 50  0000 L CNN
F 2 "PiicoDev RFID MFRC522:Art_1" H 4150 6400 50  0001 C CNN
F 3 "" H 4150 6400 50  0001 C CNN
	1    4150 6400
	1    0    0    -1  
$EndComp
$Comp
L Switch:SW_DIP_x02 SW1
U 1 1
P 4250 3550
F 0 "SW1" V 4296 3420 50  0000 R CNN
F 1 "SW_DIP_x02" V 4205 3420 50  0000 R CNN
F 2 "CoreElectronics_Components:SW_DIP_x02_Slide_CHS-02A1" H 4250 3550 50  0001 C CNN
F 3 "~" H 4250 3550 50  0001 C CNN
	1    4250 3550
	0    -1   -1   0   
$EndComp
Wire Wire Line
	5400 3400 5400 3800
$Comp
L Device:R R7
U 1 1
P 4150 4200
F 0 "R7" H 4220 4246 50  0000 L CNN
F 1 "10k" H 4220 4155 50  0000 L CNN
F 2 "Resistor_SMD:R_0402_1005Metric" V 4080 4200 50  0001 C CNN
F 3 "~" H 4150 4200 50  0001 C CNN
	1    4150 4200
	1    0    0    -1  
$EndComp
Wire Wire Line
	4150 4350 4150 4400
Wire Wire Line
	4150 4400 4450 4400
Connection ~ 4450 4400
Wire Wire Line
	4150 3250 4150 1850
Wire Wire Line
	4150 1850 4200 1850
Connection ~ 4200 1850
Wire Wire Line
	4250 3250 4250 1850
Connection ~ 4250 1850
Wire Wire Line
	4250 1850 4850 1850
Wire Wire Line
	4250 3850 4250 3900
Wire Wire Line
	4250 3950 4450 3950
Wire Wire Line
	5450 3700 5450 4400
Wire Wire Line
	5450 4400 4450 4400
Connection ~ 5450 3700
$Comp
L Connector:Conn_01x06_Male J3
U 1 1
P 2400 1500
F 0 "J3" H 2508 1881 50  0000 C CNN
F 1 "Conn_01x06_Male" H 2508 1790 50  0000 C CNN
F 2 "CoreElectronics_Components:PiicoDev_header_6pin" H 2400 1500 50  0001 C CNN
F 3 "~" H 2400 1500 50  0001 C CNN
	1    2400 1500
	1    0    0    -1  
$EndComp
Wire Wire Line
	2600 1300 2950 1300
Wire Wire Line
	2600 1400 2950 1400
Wire Wire Line
	2600 1500 2800 1500
Wire Wire Line
	2600 1600 2800 1600
Wire Wire Line
	2600 1700 2800 1700
Wire Wire Line
	2600 1800 2800 1800
$Comp
L power:GND #PWR?
U 1 1
P 5100 2650
F 0 "#PWR?" H 5100 2400 50  0001 C CNN
F 1 "GND" H 5100 2500 50  0000 C CNN
F 2 "" H 5100 2650 50  0001 C CNN
F 3 "" H 5100 2650 50  0001 C CNN
	1    5100 2650
	1    0    0    -1  
$EndComp
Text Notes 5400 5350 0    50   ~ 0
 ASW   I2C ADDR\n 1 2\n[0 0] = 0x2C\n[1 0] = 0x2D\n[0 1] = 0x2E\n[1 1] = 0x2F
Wire Wire Line
	4450 3950 4450 4050
Wire Wire Line
	5500 4000 4150 4000
Connection ~ 4150 4000
Wire Wire Line
	4150 4000 4150 4050
Wire Wire Line
	4150 3850 4150 4000
Wire Wire Line
	5500 3900 4250 3900
Connection ~ 4250 3900
Wire Wire Line
	4250 3900 4250 3950
Text Notes 9900 1550 0    50   ~ 0
Net ties allow coil dimensions\nto be prescribed in PCB layout
Wire Wire Line
	5300 3150 5500 3150
$EndSCHEMATC
